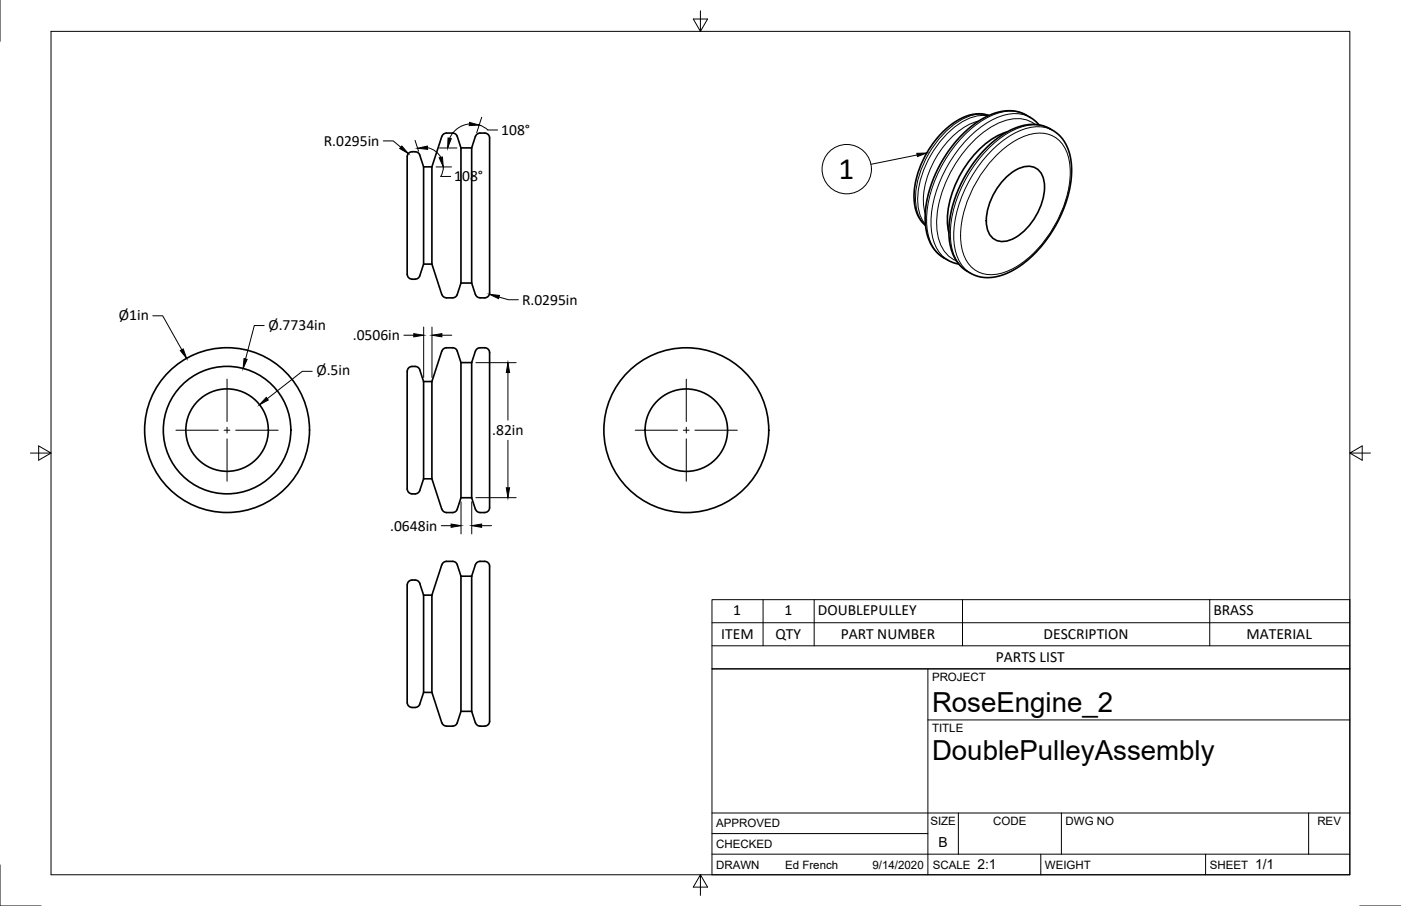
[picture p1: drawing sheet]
<svg xmlns="http://www.w3.org/2000/svg" width="432mm" height="279mm" viewBox="0 0 432 279" stroke-linecap="round" stroke-linejoin="round" font-family="sans-serif">
<!-- layer: Visible -->
<g fill="none" stroke="#000" stroke-width=".51">
<path d="M304.8 35.6l-2.4-.5-3.5 .4a25.7 25.7 0 0 0-14.7 14.4l-1.2 3.2-.7 2.4a15.1 15.1 0 0 0 1.1 11.9l1.8 2.1M320.2 38.5l-2.4-2.2-2.3-1.2-2.1-.7-2.1-.3-1.9 .1-3.5 1-4.5 2.3-4.2 3.4-3.7 4.2-3.2 4.7-2.5 4.9-1.6 5-1 6.3 .2 4.5 .4 2 .9 2.3 1.8 2.8 1.8 1.6 2.5 1.4 2.7 .8M130.6 51.5v29.9M130.6 51.5l-1.2-3.7a2.1 2.1 0 0 0-2.1-1 2.1 2.1 0 0 0-1.8 1.5v35.2a2.07 2.07 0 0 0 1.5 2.6M130.6 51.5h2.5M133.1 51.5v29.9M136.2 42.1l-3.1 9.4M136.2 42.1l.4-.7 .6-.3 3 .1 .7 .9 1.2 3.5M142.1 45.6v41.7M142.1 45.6h3.3M145.4 45.6l1.5-4.2a2.99 2.99 0 0 1 3-.3 2.67 2.67 0 0 1 1 2.9v45.4a2.04 2.04 0 0 1-1.5 2.4 2.71 2.71 0 0 1-2.5-.4l-1.5-4.1M145.4 45.6v41.7"/>
<path d="M303.5 46.1l4.4-3.8 4.2-2.5 2.6-.9 2.2-.5 3.8 .2 1.9 .6 2.5 1.4 2.5 2.4 1.2 2 .8 2.2 .7 4.8-.5 5.6-1.4 5.2-2.6 6.1-3.5 5.3-4 4.6-4.3 3.5-4.7 2.4-2.2 .6-2.4 .3-2.5-.2-1.7-.5-2.8-1.5-1.9-1.6-1.3-1.8-1.1-2.4-.7-2.9-.2-2.5 .1-3.6 .4-2.7 1.1-4.2 1.1-2.8 1.6-3.5 1.9-3.2 1.9-2.7zM309.9 54.8a9.6 9.6 0 0 1 8.2-3.4 5.7 5.7 0 0 1 3.8 6.3 19.5 19.5 0 0 1-10.1 16.1 5.1 5.1 0 0 1-7.8-4.5 19.4 19.4 0 0 1 5.9-14.5zM310.4 40.7a26.9 26.9 0 0 0-14.9 14 25.9 25.9 0 0 0-3 17.1M127 86.1h1M130.6 81.4l-1.4 4-.5 .5-.7 .2M130.6 81.4h2.5M133.1 81.4l3.1 9.4M142.1 87.3l-1.2 3.5-.7 .9-3 .1-.6-.4-.4-.6M142.1 87.3h3.3M130.6 117.7v30M130.6 117.7l-1.2-3.7a2.1 2.1 0 0 0-2.1-1 2.1 2.1 0 0 0-1.8 1.6v35.2a2.06 2.06 0 0 0 .6 2.1 2.06 2.06 0 0 0 2.2 .3l.9-.6 1.4-3.9M130.6 117.7h2.5"/>
<path d="M133.1 117.7v30M136.2 108.3l-3.1 9.4M136.2 108.3l.4-.6 .6-.4 3 .1 .7 .9 1.2 3.5M142.1 111.8v41.7M142.1 111.8h3.3M145.4 111.8l1.5-4.1a2.99 2.99 0 0 1 3-.4 2.67 2.67 0 0 1 1 2.9v45.4a2.04 2.04 0 0 1-1.5 2.5M145.4 111.8v41.7M130.6 147.7h2.5M133.1 147.7l3.1 9.3M136.2 157l.4 .6 1 .5M137.6 158.1h1.9M142.1 153.5l-1.3 3.9-.6 .5-.7 .2"/>
<path d="M142.1 153.5h3.3M145.4 153.5l1.3 3.9 .5 .5 .8 .2M148 158.1h1.4M136.2 174.2l-3.1 9.3M136.2 174.2l.4-.7 .6-.3 3 .1 .7 .9 1.2 3.5M142.1 177.7v41.7M142.1 177.7h3.3M145.4 177.7l1.5-4.2a2.99 2.99 0 0 1 3-.3 2.67 2.67 0 0 1 1 2.9v45.3a2.04 2.04 0 0 1-1.5 2.5 2.71 2.71 0 0 1-2.5-.4l-1.5-4.1M145.4 177.7v41.7M130.6 183.5v30M130.6 183.5l-1.2-3.6a2.1 2.1 0 0 0-2.1-1.1 2.1 2.1 0 0 0-1.8 1.6v35.2a2.07 2.07 0 0 0 1.5 2.6M130.6 183.5h2.5"/>
<path d="M133.1 183.5v30M127 218.2h1M130.6 213.5l-1.4 4-.5 .5-.7 .2M130.6 213.5h2.5M133.1 213.5l3.1 9.4M142.1 219.4l-1.2 3.5-.7 .8-3 .2-.6-.4-.4-.6M142.1 219.4h3.3"/>
<circle cx="70" cy="132.6" r="25.4"/>
<circle cx="70" cy="132.6" r="19.7"/>
<circle cx="70" cy="132.6" r="12.7"/>
<circle cx="211.5" cy="132.7" r="25.4"/>
<circle cx="211.5" cy="132.7" r="12.7"/>
</g>
<!-- layer: Visible Narrow -->
<path d="M301.6 37.3a22.6 22.6 0 0 0-13.2 11.4 24.1 24.1 0 0 0-3.5 16.1l.3 1.1M304.5 35.7a14.7 14.7 0 0 0-12.2 5.2 30.7 30.7 0 0 0-9.5 21.3 11 11 0 0 0 2.4 7M304.8 35.6a11.1 11.1 0 0 0-9.5 1.9 30.7 30.7 0 0 0-13.1 24.3 10.5 10.5 0 0 0 3.1 7.7M316.2 35.4a11.9 11.9 0 0 0-11.2 .5 38.8 38.8 0 0 0-18.4 24.4 22.6 22.6 0 0 0 .6 15.2 9.4 9.4 0 0 0 3.7 4M317.6 36.2a11.9 11.9 0 0 0-11.2 .5 38.8 38.8 0 0 0-18.4 24.4 22.6 22.6 0 0 0 .6 15.2 9.4 9.4 0 0 0 3.6 4M319 38.4a10.9 10.9 0 0 0-11.7-.2 37 37 0 0 0-17 21.1 23.8 23.8 0 0 0-.3 16.4 8.9 8.9 0 0 0 4.8 4.8M323.5 39.7a11.9 11.9 0 0 0-11.1 .4 38.8 38.8 0 0 0-18.5 24.4 22.6 22.6 0 0 0 .6 15.3 9.4 9.4 0 0 0 3.7 3.9M307.4 47.7a20.7 20.7 0 0 1 13.2-6.7 9.2 9.2 0 0 1 9 8.6 32.7 32.7 0 0 1-6.2 22.7 28.7 28.7 0 0 1-15.2 12.1 9 9 0 0 1-11.5-6.7 28 28 0 0 1 3-19.2l1.8-3.4 2.2-3.2zM324.6 40.3a11.9 11.9 0 0 0-11.2 .4 38.8 38.8 0 0 0-18.4 24.4 22.6 22.6 0 0 0 .6 15.3 9.4 9.4 0 0 0 3.6 3.9" fill="none" stroke="#000" stroke-width=".31"/>
<!-- layer: Border -->
<path d="M0 0v12.7M15.7 9.7h400.3v260.1h-400.3zM215.9 3.3v6.4l-2.2-3.8h4.4l-2.2 3.8M9.4 139.7h6.3l-3.8-2.2v4.4l3.8-2.2M416 139.7l3.8 2.2v-4.4l-3.8 2.2h6.4M0 266.7v12.7h12.7M215.9 269.8l2.2 3.8h-4.4l2.2-3.8v6.3M419.1 279.4h12.7" fill="none" stroke="#000" stroke-width=".31"/>
<!-- layer: Titleblock -->
<path d="M219.4 206.3h196.6v63.5h-196.6zM286 206.3v63.5M286 222h130M219.4 257.1h66.6M219.4 250.7h196.6M295.4 250.7v12.7M327.1 250.7v12.7M403.3 250.7v12.7M219.4 263.4h196.6M320.8 263.4v6.4M371.6 263.4v6.4" fill="none" stroke="#000" stroke-width=".31"/>
<!-- layer: Center Lines -->
<path d="M70 116.9v13.1M211.5 116.9v13.1M54.2 132.7h13.1M69.1 132.7h1.8M70 131.8v1.8M70 135.3v13.1M72.6 132.7h13.1M195.8 132.7h13M210.6 132.7h1.8M211.5 131.8v1.8M211.5 135.3v13.1M214.2 132.7h13" fill="none" stroke="#000" stroke-width=".31"/>
<!-- layer: Dimensions -->
<g fill="none" stroke="#000" stroke-width=".31">
<path d="M144.7 38.2a7.4 7.4 0 0 0-6.1 4.4M147.7 38.5l1.4 .7 1.3 .9h3M148.5 36.2l-1.6 4.7M118.1 43.5h3.1l2.3 1.9M127.9 43.3l1.1 3.4M131.8 45.5l2 .9 1.2 .9 .9 1.2M134.4 51.5h4.8M135.4 45.6h5.4M136.6 51.5l-.2 1.5-.5 1.4h3M47.1 97.4h3l5.9 10.5M153.8 91.6l2.9 .8h3.1M81.4 100.4h-3l-2.7 10.3"/>
<path d="M96.2 114.5h-3l-10.8 8.5M124.5 103.4h3M130.6 100.9v15.5M133.1 100.9v15.5M136.2 103.4h3M146.7 111.8h12.4M156.5 114.9v14.7M156.5 135.8v14.6M142.1 154.7v10M145.4 154.7v10M146.7 153.5h12.4M136 162.1h3"/>
<path d="M148.4 162.1h3.1"/>
</g>
<g fill="#000" stroke="#000" stroke-width=".31">
<path d="M144.7 37.7l3 .9-3.1 .1zM123.8 45l2.1 2.3-2.7-1.5zM128.7 45.7l3-.7 .1 1.1zM135.4 48.7l1-.3 .2 3.1zM138.1 42.5l1 .3-1.1 2.8zM150.9 90.8l3 .3-.3 1zM55.6 108.1l.9-.5 1 2.9zM75.2 110.6l1 .2-1.3 2.9zM127.5 102.9l3.1 .5-3.1 .5zM133.1 103.4l3.1-.5v1zM156.5 111.8l.6 3.1h-1.1zM82.1 122.6l.6 .8-2.7 1.4z"/>
<path d="M156 150.4h1.1l-.6 3.1zM139 161.6l3.1 .5-3.1 .5zM145.4 162.1l3-.5v1z"/>
</g>
<!-- layer: BOM -->
<g fill="none" stroke="#000" stroke-width=".31">
<path d="M282.7 47.8l-14.3 2.9M219.4 184.9h196.6v21.4h-196.6zM219.4 199.2h196.6M219.4 192h196.6M235.2 184.9v14.3M250.9 184.9v14.3M296.7 184.9v14.3M372.9 184.9v14.3"/>
<circle cx="261" cy="52.2" r="7.6"/>
</g>
<path d="M282.6 47.3l3-.1-2.8 1.1z" fill="#000" stroke="#000" stroke-width=".31"/>
<text font-size="9.6" x="258.4" y="55.2">1</text>
<g font-size="8.5">
<text x="287.3" y="219.5">RoseEngine_2</text>
<text x="287.3" y="234.5">DoublePulleyAssembly</text>
</g>
<g font-size="4.8">
<text x="154.5" y="41.6">108°</text>
<text x="99.8" y="45">R.0295in</text>
<text x="140" y="55.9">108°</text>
<text x="160.9" y="93.9">R.0295in</text>
<text x="36.7" y="98.6">Ø1in</text>
<text x="82.7" y="101.7">Ø.7734in</text>
<text x="108.7" y="104.9">.0506in</text>
<text x="97.5" y="115.8">Ø.5in</text>
<text x="151.7" y="134.2">.82in</text>
<text x="120.2" y="163.6">.0648in</text>
<text x="226" y="189.5">1</text>
<text x="241.8" y="189.5">1</text>
<text x="252.1" y="189.5">DOUBLEPULLEY</text>
<text x="374" y="189.5">BRASS</text>
<text x="222.3" y="197.1">ITEM</text>
<text x="239" y="196.9">QTY</text>
<text x="259.1" y="197.1">PART NUMBER</text>
<text x="321.6" y="197.1">DESCRIPTION</text>
<text x="384.2" y="197.1">MATERIAL</text>
<text x="306.9" y="204.2">PARTS LIST</text>
</g>
<g font-size="4.3">
<text x="289.3" y="261.2">B</text>
<text x="301.2" y="268.1">2:1</text>
<text x="386.8" y="268.1">1/1</text>
</g>
<g font-size="3.5">
<text x="287.3" y="210.1">PROJECT</text>
<text x="287.3" y="225.8">TITLE</text>
<text x="220.7" y="255.2">APPROVED</text>
<text x="286.7" y="254.5">SIZE</text>
<text x="306.1" y="254.5">CODE</text>
<text x="328.4" y="254.5">DWG NO</text>
<text x="406" y="254.5">REV</text>
<text x="220.7" y="261.5">CHECKED</text>
<text x="220.7" y="267.9">DRAWN</text>
<text x="242" y="267.9">Ed French</text>
<text x="268.9" y="267.9">9/14/2020</text>
<text x="287.5" y="267.9">SCALE</text>
<text x="322.1" y="267.9">WEIGHT</text>
<text x="372.9" y="267.9">SHEET</text>
</g>
</svg>
